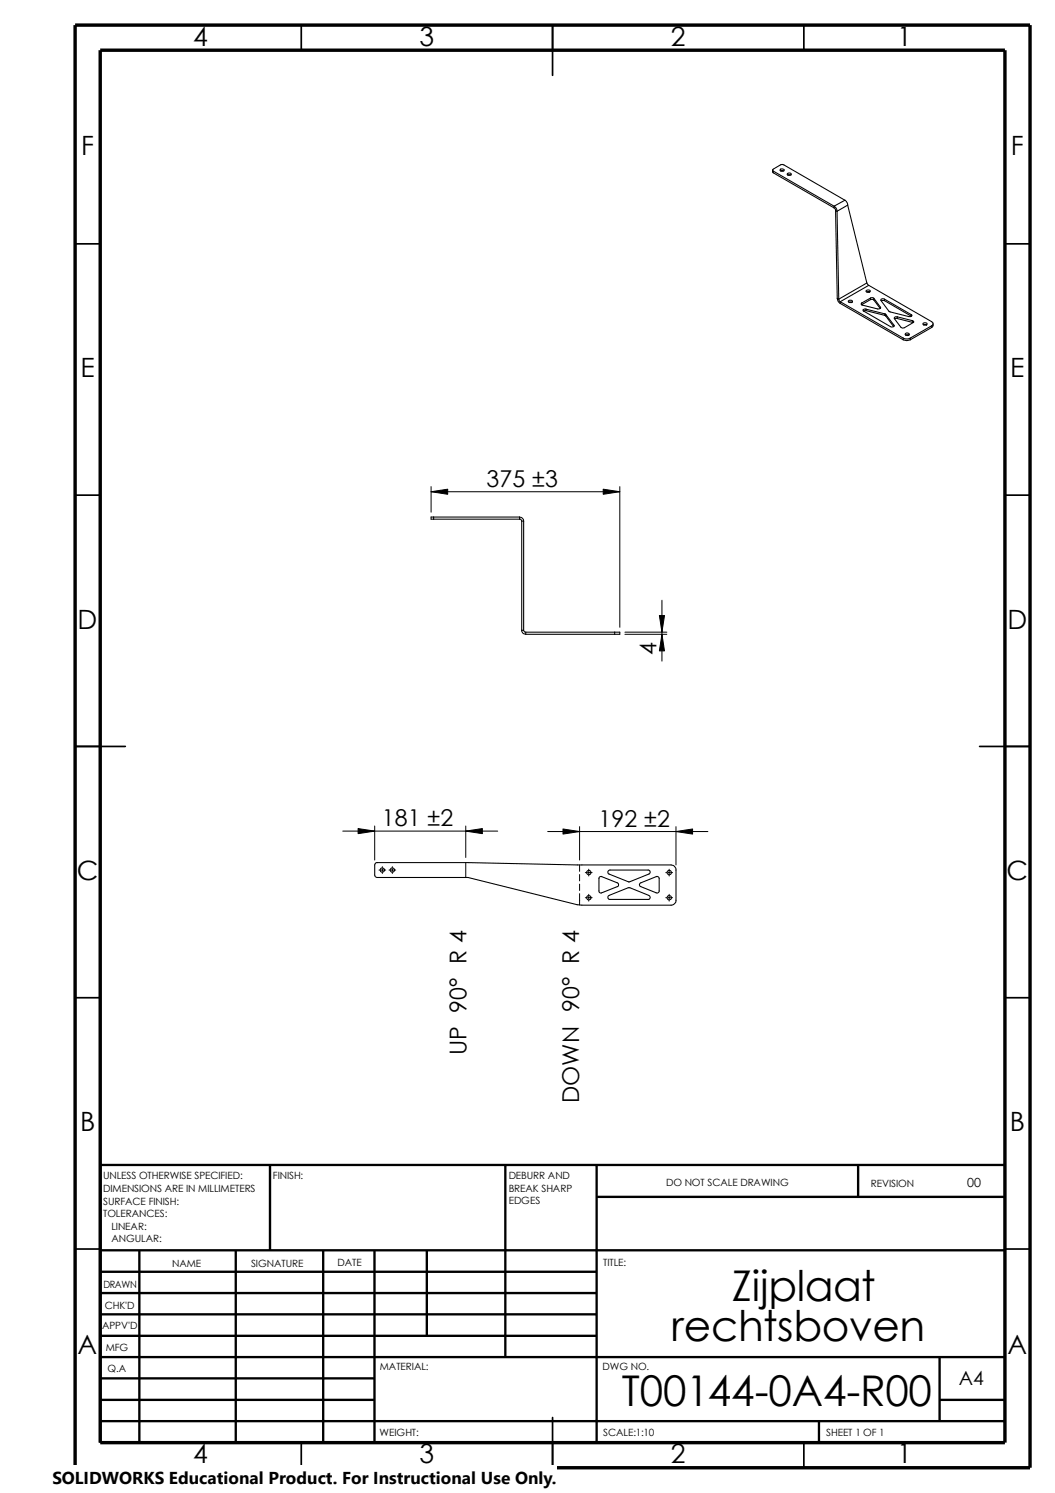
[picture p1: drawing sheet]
<svg xmlns="http://www.w3.org/2000/svg" width="210mm" height="297mm" viewBox="0 0 210 297" stroke-linecap="round" stroke-linejoin="round" font-family="sans-serif">
<g fill="none" stroke="#000" stroke-width=".34">
<path d="M59.9 5v5M109.9 5v10M159.9 5v5M14.9 48.5h5M199.9 48.5h5M14.9 98.5h5M199.9 98.5h5M14.9 148.5h10M194.9 148.5h10M14.9 198.5h5M199.9 198.5h5M14.9 248.5h5"/>
<path d="M199.9 248.5h5M59.9 287v5M109.9 282v10M159.9 287v5"/>
</g>
<g fill="none" stroke="#000" stroke-width=".47">
<path d="M53.7 231.8v17M100.5 231.8v38.2M118.7 231.8v55.2M118.7 238.1h81.2M170.7 231.8v6.3M199.9 231.8h-180v55.2M19.9 248.8h180M19.9 257.3h98.8M19.9 253h98.8M27.7 248.8v38.2M46.9 248.8v38.2M64.3 248.8v38.2"/>
<path d="M74.5 248.8v38.2M84.9 248.8v17M19.9 270h180M19.9 274.2h54.6M19.9 278.5h54.6M19.9 265.8h98.8M19.9 261.5h98.8M186.9 278.5h13M186.9 270v12.7M19.9 282.7h180M162.9 282.7v4.3"/>
</g>
<path d="M14.9 5h190v287h-190zM19.9 10h180v277h-180z" fill="none" stroke="#000" stroke-width=".68" stroke-linecap="butt"/>
<g fill="none" stroke="#000" stroke-width=".21">
<path d="M153.7 33.8l.1 .6M153.8 34l-.1-.1 .1-.2 1.5-.9h.6l12.2 7M153.8 34.4l12.1 7M153.8 34v.4M153.8 34l12.1 7M155.2 33.8l.2-.2h.3l.3 .3-.2 .2h-.4zM155.3 34h.6M156.6 34.6a.45 .45 0 0 1 .5-.2 .45 .45 0 0 1 .3 .4l-.6 .1zM156.7 34.8h.7M168.1 39.8l.5 .6 .1 .4M168.1 39.8l-2.2 1.2M165.9 41a1.21 1.21 0 0 1 .6 1"/>
<path d="M165.9 41.4l.3 .5M165.9 41v.4M166.2 41.9l.3 .1M166.2 41.9l.4 17.5M166.5 42l.4 17.5M166.6 59.4l.2 .5 .4 .5M166.6 59.4l.3 .1M166.9 59.5l.3 .5M168.7 40.8l-2.2 1.2M168.7 40.8l3.8 15.5M168.8 59.9l.6-.2a.23 .23 0 0 1 .2 .2 .23 .23 0 0 1-.2 .3l-.5-.1zM172.3 57.8l.6-.1a.24 .24 0 0 1 .2 .3 .24 .24 0 0 1-.3 .2l-.5-.2z"/>
<path d="M172.4 58.1h.7M172.5 56.3l.3 .5M172.5 56.3l-5.6 3.2M172.8 56.8l12.6 7.2 .2 .3v.3l-.2 .2M172.8 56.8l-5.6 3.2M173.2 59.3l.5-.1 .2 .2M173.2 59.6h.5l.2 .1M173.2 59.3l-1.8 1M173.2 59.3v.3M173.2 59.6l-1.8 1M173.9 59.4l1.3 1.7M173.9 59.4v.3"/>
<path d="M173.9 59.7l1.2 1.7M176 59.5l-.5-.1-.2 .2v.2l1.7 2.2 3.8 1 .6-.1v-.2l-.1-.1M176 59.8l-.7 .1M176 59.5l5.3 3.1M176 59.8l5.3 3.1v-.3M176 59.5v.3M167.2 60l12.5 7.3M167.2 60v.4M167.2 60.4l12.5 7.2M168.9 60.1h.6M171.4 60.3a.22 .22 0 0 0-.1 .2 .22 .22 0 0 0 .3 .2l3 .8 .6-.2v-.2M171.4 60.3v.3"/>
<path d="M171.4 60.6h.1M172.3 61.5a.3 .3 0 0 0-.4 0 .3 .3 0 0 0-.1 .4l5.4 3.1a.4 .4 0 0 0 .7-.3M172.3 61.8l-.5 .1M172.3 61.5l3.7 .9M172.3 61.5v.3M172.3 61.8l3.7 .9M175.2 61.1v.2M176 62.4l.2 .2M176 62.7l.2 .2M176 62.4v.3M176.2 62.6l1.7 2.1M176.2 62.6v.3"/>
<path d="M176.2 62.9l1.6 2.1M177.9 64.7v.2M178.5 63l-.4 .1-.2 .3 1.6 1.8h.4l1.8-1M178.5 63.4h-.5M178.5 63l3 .8M178.5 63v.4M178.5 63.4l3 .7M179.7 67.3l.5 .1 .9-.1M179.7 67.6a1.52 1.52 0 0 0 1.4 0M179.7 67.3v.3M180.2 66.3a.56 .56 0 0 1 .7 .2 .44 .44 0 0 1-.4 .2 .44 .44 0 0 1-.4-.3zM180.2 66.7h.6"/>
<path d="M181.1 67.3v.3M181.5 63.8l.3 .1-.1 .3M181.5 64.1l.2 .1M181.5 63.8v.3M183.7 64.3l.5-.1 .2 .3-.2 .2h-.4l-.2-.3zM183.7 64.6h.7M185.4 64.8l-4.3 2.5M185.4 64.8v.4M185.4 65.2l-4.3 2.4M185.6 64.4v.5l-.2 .3M86.3 103.3h17.1M86.3 102.9v.4"/>
<path d="M103.4 103.3h.2l.2 .4M103.4 102.9a.79 .79 0 0 1 .8 .8M103.4 102.9h-17.6v.4h.5M103.4 102.9v.4M103.8 103.7h.4M103.8 103.7v21.7M104.2 103.7v21.7M103.8 125.4a.79 .79 0 0 0 .8 .8M103.8 125.4h.4M104.2 125.4l.2 .4h.2M104.6 125.8v.4M104.6 125.8h17.7"/>
<path d="M122.3 125.8h1v.4h-18.7M122.3 125.8v.4M74.6 171.8l.3-.2h18.2l21.8 .5h18.6a1.01 1.01 0 0 1 1 1v6a1.01 1.01 0 0 1-1 1l-18.6-.1-21.8-5.4h-18.1l-.4-.2-.1-.3zM119.3 174.5l.3-.1 3.3 1.3 .1 .6-3.6 1.4-.2-.3zM121 178.3l4-1.7h.3l3.8 1.5a.41 .41 0 0 1 .3 .5 .41 .41 0 0 1-.5 .3h-7.7l-.3-.2zM121 173.3l.2-.2h7.7a.42 .42 0 0 1 .4 .4 .42 .42 0 0 1-.2 .4l-4 1.6-4-1.6-.2-.2zM127.4 175.7l3.2-1.3a.42 .42 0 0 1 .5 .4v2.6l-.2 .3-3.5-1.3-.2-.4z"/>
<circle cx="76.1" cy="173.1" r=".43"/>
<circle cx="78.1" cy="173.1" r=".43"/>
<circle cx="117.1" cy="178.6" r=".43"/>
<circle cx="117.1" cy="173.6" r=".42"/>
<circle cx="133.1" cy="178.6" r=".43"/>
<circle cx="133.1" cy="173.6" r=".42"/>
</g>
<g fill="none" stroke="#000" stroke-width=".2">
<path d="M85.8 97.8l3.3-.5v1zM85.8 96.8v5.1M85.8 97.8h37.5M120 97.3l3.3 .5-3.3 .5zM123.3 96.8v28M131.7 119.4v12.1M124.3 126.2h8.4M124.3 125.8h8.4M131.2 122.5h1l-.5 3.3zM131.7 126.2l.5 3.3h-1zM68.2 165.4h30.8M71.2 164.8l3.3 .6-3.3 .5z"/>
<path d="M74.5 164.3v6.8M75.4 173.1h.2M75.8 173.1h.5M76.1 172.4v.2M76.1 172.8v.6M76.1 173.6v.2M76.6 173.1h.2M77.4 173.1h.2M77.8 173.1h.5M78.1 172.4v.2M78.1 172.8v.6M78.1 173.6v.2"/>
<path d="M78.6 173.1h.1M92.7 165.4l3.3-.6v1.1zM92.7 164.3v6.3M92.7 171.6v3M109 165.4h31.8M112 164.9l3.3 .5-3.3 .5zM115.3 164.5v6.6M115.3 172.1v1.3M115.3 174v1.3M115.3 175.9v1.3M115.3 177.8v2.2M116.5 173.6h.2"/>
<path d="M116.5 178.6h.2M116.9 173.6h.5M116.9 178.6h.5M117.1 172.9v.2M117.1 173.4v.5M117.1 174.1v.2M117.1 177.9v.2M117.1 178.4v.5M117.1 179.1v.2M117.6 173.6h.2M117.6 178.6h.2M132.5 173.6h.1"/>
<path d="M132.5 178.6h.1M132.9 173.6h.5M132.9 178.6h.5M133.1 172.9v.2M133.1 173.4v.5M133.1 174.1v.2M133.1 177.9v.2M133.1 178.4v.5M133.1 179.1v.2M133.6 173.6h.2M133.6 178.6h.2M134.5 165.4l3.3-.5v1z"/>
<path d="M134.5 164.5v7.6"/>
</g>
<path d="M85.8 97.8l3.3-.5v1zM120 97.3l3.3 .5-3.3 .5zM131.2 122.5h1l-.5 3.3zM131.7 126.2l.5 3.3h-1zM71.2 164.8l3.3 .6-3.3 .5zM92.7 165.4l3.3-.6v1.1zM112 164.9l3.3 .5-3.3 .5zM134.5 165.4l3.3-.5v1z" fill="#000"/>
<path d="M10.4 291.5h100.4v5.5h-100.4z" fill="#fff"/>
<g font-size="8.4">
<text x="145.6" y="258.7">Zijplaat</text>
<text x="133.6" y="266.9">rechtsboven</text>
<text x="123.7" y="279.7">T00144-0A4-R00</text>
</g>
<g font-size="5.3">
<text x="38.4" y="9.1">4</text>
<text x="83.4" y="9.1">3</text>
<text x="133.5" y="9.1">2</text>
<text x="178.5" y="9.1">1</text>
<text x="16.1" y="30.9">F</text>
<text x="201.1" y="30.9">F</text>
<text x="16" y="75.1">E</text>
<text x="201" y="75.1">E</text>
<text x="15.5" y="125.1">D</text>
<text x="200.4" y="125.1">D</text>
<text x="15.3" y="175.1">C</text>
<text x="200.3" y="175.1">C</text>
<text x="15.9" y="225.1">B</text>
<text x="200.9" y="225.1">B</text>
<text x="15.5" y="269.3">A</text>
<text x="200.4" y="269.3">A</text>
<text x="38.4" y="291.1">4</text>
<text x="83.4" y="291.1">3</text>
<text x="133.5" y="291.1">2</text>
<text x="178.5" y="291.1">1</text>
</g>
<g font-size="4.6">
<text x="96.8" y="96.9">375 ±3</text>
<text x="130.6" y="130.2" transform="rotate(-90 130.6 130.2)">4</text>
<text x="76" y="164.4">181 ±2</text>
<text x="119.1" y="164.5">192 ±2</text>
<text x="92.8" y="209.9" transform="rotate(-90 92.8 209.9)">UP 90° R 4</text>
<text x="115.2" y="219.5" transform="rotate(-90 115.2 219.5)">DOWN 90° R 4</text>
</g>
<text font-size="3.9" x="190.8" y="275.5">A4</text>
<text font-size="3.4" x="10.4" y="295.2">SOLIDWORKS Educational Product. For Instructional Use Only.</text>
<text font-size="2.5" x="192.4" y="236.2">00</text>
<g font-size="2">
<text x="20.5" y="234.7">UNLESS OTHERWISE SPECIFIED:</text>
<text x="20.5" y="237.2">DIMENSIONS ARE IN MILLIMETERS</text>
<text x="20.5" y="239.6">SURFACE FINISH:</text>
<text x="54.3" y="234.7">FINISH:</text>
<text x="101.2" y="234.6">DEBURR AND</text>
<text x="101.2" y="239.6">EDGES</text>
<text x="101.2" y="237.1">BREAK SHARP</text>
<text x="132.5" y="236">DO NOT SCALE DRAWING</text>
<text x="173.3" y="236.2">REVISION</text>
<text x="20.5" y="242.1">TOLERANCES:</text>
<text x="22.2" y="244.6">LINEAR:</text>
<text x="22.2" y="247.1">ANGULAR:</text>
<text x="67.1" y="252">DATE</text>
<text x="120" y="252">TITLE:</text>
<text x="20.6" y="256.2">DRAWN</text>
<text x="34.2" y="252.1">NAME</text>
<text x="50" y="252">SIGNATURE</text>
<text x="20.9" y="260.4">CHK'D</text>
<text x="20.3" y="264.5">APPV'D</text>
<text x="21" y="268.9">MFG</text>
<text x="21.4" y="273">Q.A</text>
<text x="75.6" y="272.6">MATERIAL:</text>
<text x="119.9" y="272.6">DWG NO.</text>
<text x="75.5" y="285.6">WEIGHT:</text>
<text x="120" y="285.7">SCALE:1:10</text>
<text x="164.4" y="285.7">SHEET 1 OF 1</text>
</g>
</svg>
